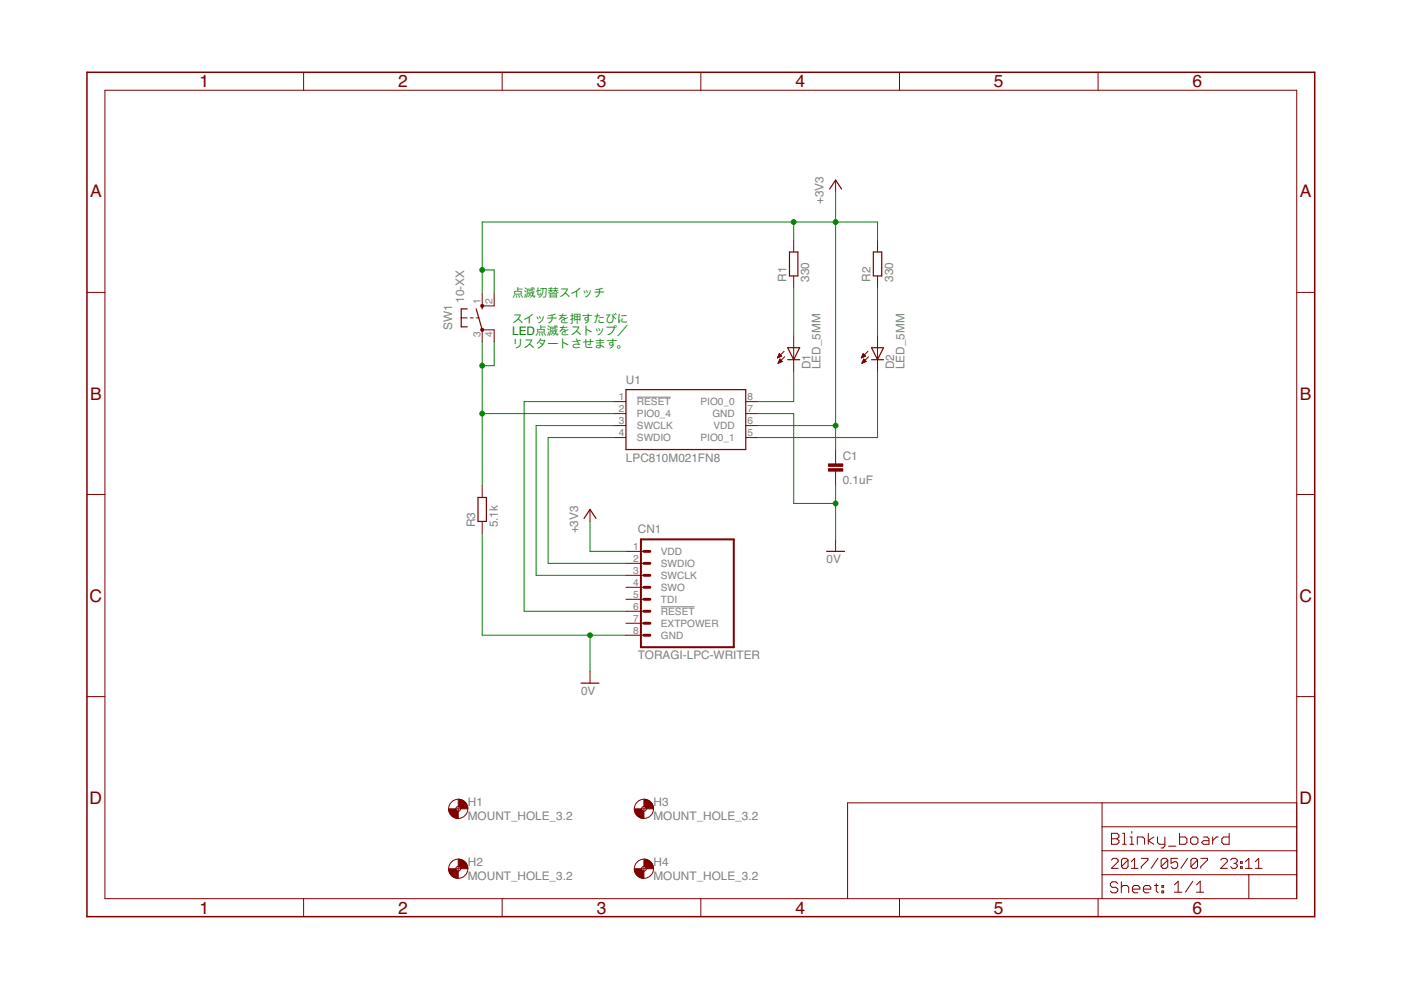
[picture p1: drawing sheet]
<?xml version="1.0" encoding="utf-8"?>
<!DOCTYPE eagle SYSTEM "eagle.dtd">
<eagle version="7.5.0">
<drawing>
<settings>
<setting alwaysvectorfont="no"/>
<setting verticaltext="up"/>
</settings>
<grid distance="50" unitdist="mil" unit="mil" style="lines" multiple="1" display="no" altdistance="0.01" altunitdist="inch" altunit="inch"/>
<schematic xreflabel="%F%N/%S.%C%R" xrefpart="/%S.%C%R">
<libraries>
<library name="Generic">
<symbols>
<symbol name="A4L-LOC">
<wire x1="256.54" y1="3.81" x2="256.54" y2="8.89" width="0.1016" layer="94"/>
<wire x1="256.54" y1="8.89" x2="256.54" y2="13.97" width="0.1016" layer="94"/>
<wire x1="256.54" y1="13.97" x2="256.54" y2="19.05" width="0.1016" layer="94"/>
<wire x1="256.54" y1="19.05" x2="256.54" y2="24.13" width="0.1016" layer="94"/>
<wire x1="161.29" y1="3.81" x2="161.29" y2="24.13" width="0.1016" layer="94"/>
<wire x1="161.29" y1="24.13" x2="215.265" y2="24.13" width="0.1016" layer="94"/>
<wire x1="215.265" y1="24.13" x2="256.54" y2="24.13" width="0.1016" layer="94"/>
<wire x1="246.38" y1="3.81" x2="246.38" y2="8.89" width="0.1016" layer="94"/>
<wire x1="246.38" y1="8.89" x2="256.54" y2="8.89" width="0.1016" layer="94"/>
<wire x1="246.38" y1="8.89" x2="215.265" y2="8.89" width="0.1016" layer="94"/>
<wire x1="215.265" y1="8.89" x2="215.265" y2="3.81" width="0.1016" layer="94"/>
<wire x1="215.265" y1="8.89" x2="215.265" y2="13.97" width="0.1016" layer="94"/>
<wire x1="215.265" y1="13.97" x2="256.54" y2="13.97" width="0.1016" layer="94"/>
<wire x1="215.265" y1="13.97" x2="215.265" y2="19.05" width="0.1016" layer="94"/>
<wire x1="215.265" y1="19.05" x2="256.54" y2="19.05" width="0.1016" layer="94"/>
<wire x1="215.265" y1="19.05" x2="215.265" y2="24.13" width="0.1016" layer="94"/>
<text x="217.17" y="15.24" size="2.54" layer="94" font="vector">&gt;DRAWING_NAME</text>
<text x="217.17" y="10.16" size="2.286" layer="94" font="vector">&gt;LAST_DATE_TIME</text>
<text x="230.505" y="5.08" size="2.54" layer="94" font="vector">&gt;SHEET</text>
<text x="216.916" y="4.953" size="2.54" layer="94" font="vector">Sheet:</text>
<frame x1="0" y1="0" x2="260.35" y2="179.07" columns="6" rows="4" layer="94"/>
</symbol>
<symbol name="MOUNT_HOLE">
<wire x1="0" y1="1.27" x2="1.27" y2="0" width="1.524" layer="94" curve="-90" cap="flat"/>
<wire x1="-1.27" y1="0" x2="0" y2="-1.27" width="1.524" layer="94" curve="90" cap="flat"/>
<wire x1="-0.508" y1="0" x2="0.508" y2="0" width="0.0508" layer="94"/>
<wire x1="0" y1="0.508" x2="0" y2="-0.508" width="0.0508" layer="94"/>
<circle x="0" y="0" radius="2.032" width="0.0508" layer="94"/>
<circle x="0" y="0" radius="0.508" width="0.0508" layer="94"/>
<text x="2.032" y="0.5842" size="1.778" layer="95">&gt;NAME</text>
<text x="2.032" y="-2.4638" size="1.778" layer="96">&gt;VALUE</text>
</symbol>
</symbols>
<devicesets>
<deviceset name="A4L-LOC" prefix="FRAME">
<gates>
<gate name="G$1" symbol="A4L-LOC" x="0" y="0"/>
</gates>
<devices>
<device name="">
<technologies>
<technology name=""/>
</technologies>
</device>
</devices>
</deviceset>
<deviceset name="MOUNT_HOLE" prefix="H">
<gates>
<gate name="G$1" symbol="MOUNT_HOLE" x="0" y="0"/>
</gates>
<devices>
<device name="_3.2" package="3,2">
<technologies>
<technology name=""/>
</technologies>
</device>
</devices>
</deviceset>
</devicesets>
</library>
<library name="PartsForProto">
<symbols>
<symbol name="TORAGI-LPC-WRITER">
<wire x1="22.86" y1="-20.32" x2="3.175" y2="-20.32" width="0.4064" layer="94"/>
<wire x1="3.81" y1="-15.24" x2="5.08" y2="-15.24" width="0.6096" layer="94"/>
<wire x1="3.81" y1="-17.78" x2="5.08" y2="-17.78" width="0.6096" layer="94"/>
<wire x1="3.81" y1="-10.16" x2="5.08" y2="-10.16" width="0.6096" layer="94"/>
<wire x1="3.81" y1="-12.7" x2="5.08" y2="-12.7" width="0.6096" layer="94"/>
<wire x1="3.175" y1="2.54" x2="3.175" y2="-20.32" width="0.4064" layer="94"/>
<wire x1="22.86" y1="-20.32" x2="22.86" y2="2.54" width="0.4064" layer="94"/>
<wire x1="3.175" y1="2.54" x2="22.86" y2="2.54" width="0.4064" layer="94"/>
<text x="2.54" y="-22.86" size="1.778" layer="96">&gt;VALUE</text>
<pin name="VDD" x="0" y="0" length="middle" direction="pas" swaplevel="1"/>
<pin name="GND" x="0" y="-17.78" length="middle" direction="pas" swaplevel="1"/>
<pin name="EXTPOWER" x="0" y="-15.24" length="middle" swaplevel="1"/>
<pin name="!RESET!" x="0" y="-12.7" length="middle" swaplevel="1"/>
<text x="2.54" y="3.81" size="1.778" layer="95">&gt;NAME</text>
<wire x1="3.81" y1="-7.62" x2="5.08" y2="-7.62" width="0.6096" layer="94"/>
<wire x1="3.81" y1="-5.08" x2="5.08" y2="-5.08" width="0.6096" layer="94"/>
<wire x1="3.81" y1="-2.54" x2="5.08" y2="-2.54" width="0.6096" layer="94"/>
<wire x1="3.81" y1="0" x2="5.08" y2="0" width="0.6096" layer="94"/>
<pin name="SWO" x="0" y="-7.62" length="middle" swaplevel="1"/>
<pin name="SWCLK" x="0" y="-5.08" length="middle" swaplevel="1"/>
<pin name="SWDIO" x="0" y="-2.54" length="middle" swaplevel="1"/>
<pin name="TDI" x="0" y="-10.16" length="middle" swaplevel="1"/>
</symbol>
</symbols>
<devicesets>
<deviceset name="TORAGI-LPC-WRITER" prefix="CN">
<gates>
<gate name="G$1" symbol="TORAGI-LPC-WRITER" x="0" y="0"/>
</gates>
<devices>
<device name="" package="TORAGI-LPC-WRITER">
<connects>
<connect gate="G$1" pin="!RESET!" pad="6"/>
<connect gate="G$1" pin="EXTPOWER" pad="7"/>
<connect gate="G$1" pin="GND" pad="8"/>
<connect gate="G$1" pin="SWCLK" pad="3"/>
<connect gate="G$1" pin="SWDIO" pad="2"/>
<connect gate="G$1" pin="SWO" pad="4"/>
<connect gate="G$1" pin="TDI" pad="5"/>
<connect gate="G$1" pin="VDD" pad="1"/>
</connects>
<technologies>
<technology name=""/>
</technologies>
</device>
</devices>
</deviceset>
</devicesets>
</library>
<library name="Supply">
<symbols>
<symbol name="+3V3">
<wire x1="1.27" y1="-1.905" x2="0" y2="0" width="0.254" layer="94"/>
<wire x1="0" y1="0" x2="-1.27" y2="-1.905" width="0.254" layer="94"/>
<text x="-2.54" y="-5.08" size="1.778" layer="96" rot="R90">&gt;VALUE</text>
<pin name="+3V3" x="0" y="-2.54" visible="off" length="short" direction="sup" rot="R90"/>
</symbol>
<symbol name="0V">
<wire x1="-1.905" y1="0" x2="1.905" y2="0" width="0.254" layer="94"/>
<text x="-1.905" y="-2.54" size="1.778" layer="96">&gt;VALUE</text>
<pin name="0V" x="0" y="2.54" visible="off" length="short" direction="sup" rot="R270"/>
</symbol>
</symbols>
<devicesets>
<deviceset name="+3V3" prefix="+3V3">
<gates>
<gate name="G$1" symbol="+3V3" x="0" y="0"/>
</gates>
<devices>
<device name="">
<technologies>
<technology name=""/>
</technologies>
</device>
</devices>
</deviceset>
<deviceset name="0V" prefix="GND">
<gates>
<gate name="1" symbol="0V" x="0" y="0"/>
</gates>
<devices>
<device name="">
<technologies>
<technology name=""/>
</technologies>
</device>
</devices>
</deviceset>
</devicesets>
</library>
<library name="Parts">
<symbols>
<symbol name="LED">
<wire x1="1.27" y1="0" x2="0" y2="-2.54" width="0.254" layer="94"/>
<wire x1="0" y1="-2.54" x2="-1.27" y2="0" width="0.254" layer="94"/>
<wire x1="1.27" y1="-2.54" x2="0" y2="-2.54" width="0.254" layer="94"/>
<wire x1="0" y1="-2.54" x2="-1.27" y2="-2.54" width="0.254" layer="94"/>
<wire x1="1.27" y1="0" x2="0" y2="0" width="0.254" layer="94"/>
<wire x1="0" y1="0" x2="-1.27" y2="0" width="0.254" layer="94"/>
<wire x1="0" y1="0" x2="0" y2="-2.54" width="0.1524" layer="94"/>
<wire x1="-2.032" y1="-0.762" x2="-3.429" y2="-2.159" width="0.1524" layer="94"/>
<wire x1="-1.905" y1="-1.905" x2="-3.302" y2="-3.302" width="0.1524" layer="94"/>
<text x="3.556" y="-4.572" size="1.778" layer="95" rot="R90">&gt;NAME</text>
<text x="5.715" y="-4.572" size="1.778" layer="96" rot="R90">&gt;VALUE</text>
<pin name="C" x="0" y="-5.08" visible="off" length="short" direction="pas" rot="R90"/>
<pin name="A" x="0" y="2.54" visible="off" length="short" direction="pas" rot="R270"/>
<polygon width="0.1524" layer="94">
<vertex x="-3.429" y="-2.159"/>
<vertex x="-3.048" y="-1.27"/>
<vertex x="-2.54" y="-1.778"/>
</polygon>
<polygon width="0.1524" layer="94">
<vertex x="-3.302" y="-3.302"/>
<vertex x="-2.921" y="-2.413"/>
<vertex x="-2.413" y="-2.921"/>
</polygon>
</symbol>
<symbol name="RESISTOR">
<wire x1="2.54" y1="-0.889" x2="7.62" y2="-0.889" width="0.254" layer="94"/>
<wire x1="7.62" y1="0.889" x2="2.54" y2="0.889" width="0.254" layer="94"/>
<wire x1="7.62" y1="-0.889" x2="7.62" y2="0.889" width="0.254" layer="94"/>
<wire x1="2.54" y1="-0.889" x2="2.54" y2="0.889" width="0.254" layer="94"/>
<text x="1.27" y="1.4986" size="1.778" layer="95">&gt;NAME</text>
<text x="1.27" y="-3.302" size="1.778" layer="96">&gt;VALUE</text>
<pin name="2" x="10.16" y="0" visible="off" length="short" direction="pas" swaplevel="1" rot="R180"/>
<pin name="1" x="0" y="0" visible="off" length="short" direction="pas" swaplevel="1"/>
</symbol>
<symbol name="CAP">
<wire x1="0" y1="-2.54" x2="0" y2="-3.048" width="0.1524" layer="94"/>
<wire x1="0" y1="-5.08" x2="0" y2="-4.572" width="0.1524" layer="94"/>
<text x="1.524" y="-2.159" size="1.778" layer="95">&gt;NAME</text>
<text x="1.524" y="-7.239" size="1.778" layer="96">&gt;VALUE</text>
<rectangle x1="-1.524" y1="-4.572" x2="1.524" y2="-4.064" layer="94"/>
<rectangle x1="-1.524" y1="-3.556" x2="1.524" y2="-3.048" layer="94"/>
<pin name="1" x="0" y="0" visible="off" length="short" direction="pas" swaplevel="1" rot="R270"/>
<pin name="2" x="0" y="-7.62" visible="off" length="short" direction="pas" swaplevel="1" rot="R90"/>
</symbol>
<symbol name="LPC810">
<wire x1="2.54" y1="2.54" x2="27.94" y2="2.54" width="0.254" layer="94"/>
<wire x1="27.94" y1="2.54" x2="27.94" y2="-10.16" width="0.254" layer="94"/>
<wire x1="27.94" y1="-10.16" x2="2.54" y2="-10.16" width="0.254" layer="94"/>
<wire x1="2.54" y1="-10.16" x2="2.54" y2="2.54" width="0.254" layer="94"/>
<text x="2.54" y="3.81" size="1.778" layer="95">&gt;NAME</text>
<text x="2.54" y="-12.7" size="1.778" layer="96">&gt;VALUE</text>
<pin name="PIO0_4" x="0" y="-2.54" length="short"/>
<pin name="VDD" x="30.48" y="-5.08" length="short" direction="pas" rot="R180"/>
<pin name="GND" x="30.48" y="-2.54" length="short" direction="pas" rot="R180"/>
<pin name="SWCLK" x="0" y="-5.08" length="short"/>
<pin name="PIO0_1" x="30.48" y="-7.62" length="short" rot="R180"/>
<pin name="SWDIO" x="0" y="-7.62" length="short"/>
<pin name="!RESET!" x="0" y="0" length="short"/>
<pin name="PIO0_0" x="30.48" y="0" length="short" rot="R180"/>
</symbol>
<symbol name="TS2">
<wire x1="0" y1="1.905" x2="0" y2="2.54" width="0.254" layer="94"/>
<wire x1="-4.445" y1="1.905" x2="-3.175" y2="1.905" width="0.254" layer="94"/>
<wire x1="-4.445" y1="-1.905" x2="-3.175" y2="-1.905" width="0.254" layer="94"/>
<wire x1="-4.445" y1="1.905" x2="-4.445" y2="0" width="0.254" layer="94"/>
<wire x1="-4.445" y1="0" x2="-4.445" y2="-1.905" width="0.254" layer="94"/>
<wire x1="-2.54" y1="0" x2="-1.905" y2="0" width="0.1524" layer="94"/>
<wire x1="-1.27" y1="0" x2="-0.635" y2="0" width="0.1524" layer="94"/>
<wire x1="-4.445" y1="0" x2="-3.175" y2="0" width="0.1524" layer="94"/>
<wire x1="2.54" y1="2.54" x2="0" y2="2.54" width="0.1524" layer="94"/>
<wire x1="2.54" y1="-2.54" x2="0" y2="-2.54" width="0.1524" layer="94"/>
<wire x1="0" y1="-2.54" x2="-1.27" y2="1.905" width="0.254" layer="94"/>
<circle x="0" y="-2.54" radius="0.127" width="0.4064" layer="94"/>
<circle x="0" y="2.54" radius="0.127" width="0.4064" layer="94"/>
<text x="-6.35" y="-2.54" size="1.778" layer="95" rot="R90">&gt;NAME</text>
<text x="-3.81" y="3.175" size="1.778" layer="96" rot="R90">&gt;VALUE</text>
<pin name="P" x="0" y="-5.08" visible="pad" length="short" direction="pas" swaplevel="2" rot="R90"/>
<pin name="S" x="0" y="5.08" visible="pad" length="short" direction="pas" swaplevel="1" rot="R270"/>
<pin name="S1" x="2.54" y="5.08" visible="pad" length="short" direction="pas" swaplevel="1" rot="R270"/>
<pin name="P1" x="2.54" y="-5.08" visible="pad" length="short" direction="pas" swaplevel="2" rot="R90"/>
</symbol>
</symbols>
<devicesets>
<deviceset name="LED" prefix="D">
<gates>
<gate name="G$1" symbol="LED" x="0" y="-2.54"/>
</gates>
<devices>
<device name="_5MM" package="LED5MM">
<connects>
<connect gate="G$1" pin="A" pad="A"/>
<connect gate="G$1" pin="C" pad="K"/>
</connects>
<technologies>
<technology name=""/>
</technologies>
</device>
</devices>
</deviceset>
<deviceset name="RESISTOR" prefix="R" uservalue="yes">
<gates>
<gate name="G$1" symbol="RESISTOR" x="0" y="0"/>
</gates>
<devices>
<device name="_0805" package="SMD_2012">
<connects>
<connect gate="G$1" pin="1" pad="1"/>
<connect gate="G$1" pin="2" pad="2"/>
</connects>
<technologies>
<technology name=""/>
</technologies>
</device>
<device name="_0603" package="SMD_1608">
<connects>
<connect gate="G$1" pin="1" pad="1"/>
<connect gate="G$1" pin="2" pad="2"/>
</connects>
<technologies>
<technology name=""/>
</technologies>
</device>
<device name="_600MIL" package="RESISTOR_0411_600MIL">
<connects>
<connect gate="G$1" pin="1" pad="1"/>
<connect gate="G$1" pin="2" pad="2"/>
</connects>
<technologies>
<technology name=""/>
</technologies>
</device>
<device name="_300MIL" package="RESISTOR_0207_300MIL">
<connects>
<connect gate="G$1" pin="1" pad="1"/>
<connect gate="G$1" pin="2" pad="2"/>
</connects>
<technologies>
<technology name=""/>
</technologies>
</device>
<device name="_200MIL" package="RESISTOR_0204_200MIL">
<connects>
<connect gate="G$1" pin="1" pad="1"/>
<connect gate="G$1" pin="2" pad="2"/>
</connects>
<technologies>
<technology name=""/>
</technologies>
</device>
</devices>
</deviceset>
<deviceset name="CAP" prefix="C" uservalue="yes">
<gates>
<gate name="G$1" symbol="CAP" x="0" y="0"/>
</gates>
<devices>
<device name="_0805" package="SMD_2012">
<connects>
<connect gate="G$1" pin="1" pad="1"/>
<connect gate="G$1" pin="2" pad="2"/>
</connects>
<technologies>
<technology name=""/>
</technologies>
</device>
<device name="_0603" package="SMD_1608">
<connects>
<connect gate="G$1" pin="1" pad="1"/>
<connect gate="G$1" pin="2" pad="2"/>
</connects>
<technologies>
<technology name=""/>
</technologies>
</device>
<device name="_100MIL" package="CAP_100MIL">
<connects>
<connect gate="G$1" pin="1" pad="1"/>
<connect gate="G$1" pin="2" pad="2"/>
</connects>
<technologies>
<technology name=""/>
</technologies>
</device>
<device name="_200MIL" package="CAP_200MIL">
<connects>
<connect gate="G$1" pin="1" pad="1"/>
<connect gate="G$1" pin="2" pad="2"/>
</connects>
<technologies>
<technology name=""/>
</technologies>
</device>
</devices>
</deviceset>
<deviceset name="LPC810" prefix="U">
<gates>
<gate name="G$1" symbol="LPC810" x="0" y="0"/>
</gates>
<devices>
<device name="M021FN8" package="DIL08">
<connects>
<connect gate="G$1" pin="!RESET!" pad="1"/>
<connect gate="G$1" pin="GND" pad="7"/>
<connect gate="G$1" pin="PIO0_0" pad="8"/>
<connect gate="G$1" pin="PIO0_1" pad="5"/>
<connect gate="G$1" pin="PIO0_4" pad="2"/>
<connect gate="G$1" pin="SWCLK" pad="3"/>
<connect gate="G$1" pin="SWDIO" pad="4"/>
<connect gate="G$1" pin="VDD" pad="6"/>
</connects>
<technologies>
<technology name=""/>
</technologies>
</device>
</devices>
</deviceset>
<deviceset name="10-XX" prefix="SW">
<gates>
<gate name="1" symbol="TS2" x="0" y="0"/>
</gates>
<devices>
<device name="" package="B3F-10XX">
<connects>
<connect gate="1" pin="P" pad="3"/>
<connect gate="1" pin="P1" pad="4"/>
<connect gate="1" pin="S" pad="1"/>
<connect gate="1" pin="S1" pad="2"/>
</connects>
<technologies>
<technology name=""/>
</technologies>
</device>
</devices>
</deviceset>
</devicesets>
</library>
</libraries>
<attributes>
</attributes>
<variantdefs>
</variantdefs>
<classes>
<class number="0" name="default" width="0" drill="0">
</class>
</classes>
<parts>
<part name="FRAME1" library="Generic" deviceset="A4L-LOC" device=""/>
<part name="H1" library="Generic" deviceset="MOUNT_HOLE" device="_3.2"/>
<part name="H2" library="Generic" deviceset="MOUNT_HOLE" device="_3.2"/>
<part name="H3" library="Generic" deviceset="MOUNT_HOLE" device="_3.2"/>
<part name="H4" library="Generic" deviceset="MOUNT_HOLE" device="_3.2"/>
<part name="CN1" library="PartsForProto" deviceset="TORAGI-LPC-WRITER" device=""/>
<part name="+3V1" library="Supply" deviceset="+3V3" device=""/>
<part name="GND1" library="Supply" deviceset="0V" device=""/>
<part name="D2" library="Parts" deviceset="LED" device="_5MM"/>
<part name="D1" library="Parts" deviceset="LED" device="_5MM"/>
<part name="R1" library="Parts" deviceset="RESISTOR" device="_200MIL" value="330"/>
<part name="R2" library="Parts" deviceset="RESISTOR" device="_200MIL" value="330"/>
<part name="+3V2" library="Supply" deviceset="+3V3" device=""/>
<part name="C1" library="Parts" deviceset="CAP" device="_100MIL" value="0.1uF"/>
<part name="U1" library="Parts" deviceset="LPC810" device="M021FN8"/>
<part name="GND2" library="Supply" deviceset="0V" device=""/>
<part name="SW1" library="Parts" deviceset="10-XX" device=""/>
<part name="R3" library="Parts" deviceset="RESISTOR" device="_200MIL" value="5.1k"/>
</parts>
<sheets>
<sheet>
<plain>
<text x="90.17" y="120.65" size="1.778" layer="91">点滅切替スイッチ

スイッチを押すたびに
LED点滅をストップ／
リスタートさせます。</text>
</plain>
<instances>
<instance part="FRAME1" gate="G$1" x="0" y="0"/>
<instance part="H1" gate="G$1" x="78.74" y="22.86"/>
<instance part="H2" gate="G$1" x="78.74" y="10.16"/>
<instance part="H3" gate="G$1" x="118.11" y="22.86"/>
<instance part="H4" gate="G$1" x="118.11" y="10.16"/>
<instance part="CN1" gate="G$1" x="114.3" y="77.47"/>
<instance part="+3V1" gate="G$1" x="106.68" y="86.36"/>
<instance part="GND1" gate="1" x="106.68" y="49.53"/>
<instance part="D2" gate="G$1" x="167.64" y="120.65"/>
<instance part="D1" gate="G$1" x="149.86" y="120.65"/>
<instance part="R1" gate="G$1" x="149.86" y="133.35" rot="R90"/>
<instance part="R2" gate="G$1" x="167.64" y="133.35" rot="R90"/>
<instance part="+3V2" gate="G$1" x="158.75" y="156.21"/>
<instance part="C1" gate="G$1" x="158.75" y="99.06"/>
<instance part="U1" gate="G$1" x="111.76" y="109.22"/>
<instance part="GND2" gate="1" x="158.75" y="77.47"/>
<instance part="SW1" gate="1" x="83.82" y="127"/>
<instance part="R3" gate="G$1" x="83.82" y="81.28" rot="R90"/>
</instances>
<busses>
</busses>
<nets>
<net name="0V" class="0">
<segment>
<pinref part="CN1" gate="G$1" pin="GND"/>
<pinref part="GND1" gate="1" pin="0V"/>
<wire x1="114.3" y1="59.69" x2="106.68" y2="59.69" width="0.1524" layer="91"/>
<wire x1="106.68" y1="59.69" x2="106.68" y2="52.07" width="0.1524" layer="91"/>
<pinref part="R3" gate="G$1" pin="1"/>
<wire x1="83.82" y1="81.28" x2="83.82" y2="59.69" width="0.1524" layer="91"/>
<wire x1="83.82" y1="59.69" x2="106.68" y2="59.69" width="0.1524" layer="91"/>
<junction x="106.68" y="59.69"/>
</segment>
<segment>
<pinref part="U1" gate="G$1" pin="GND"/>
<wire x1="142.24" y1="106.68" x2="149.86" y2="106.68" width="0.1524" layer="91"/>
<wire x1="149.86" y1="106.68" x2="149.86" y2="87.63" width="0.1524" layer="91"/>
<pinref part="C1" gate="G$1" pin="2"/>
<wire x1="158.75" y1="91.44" x2="158.75" y2="87.63" width="0.1524" layer="91"/>
<wire x1="158.75" y1="87.63" x2="149.86" y2="87.63" width="0.1524" layer="91"/>
<pinref part="GND2" gate="1" pin="0V"/>
<wire x1="158.75" y1="87.63" x2="158.75" y2="80.01" width="0.1524" layer="91"/>
<junction x="158.75" y="87.63"/>
</segment>
</net>
<net name="+3V3" class="0">
<segment>
<pinref part="CN1" gate="G$1" pin="VDD"/>
<pinref part="+3V1" gate="G$1" pin="+3V3"/>
<wire x1="114.3" y1="77.47" x2="106.68" y2="77.47" width="0.1524" layer="91"/>
<wire x1="106.68" y1="77.47" x2="106.68" y2="83.82" width="0.1524" layer="91"/>
</segment>
<segment>
<pinref part="R1" gate="G$1" pin="2"/>
<wire x1="149.86" y1="143.51" x2="149.86" y2="147.32" width="0.1524" layer="91"/>
<wire x1="149.86" y1="147.32" x2="158.75" y2="147.32" width="0.1524" layer="91"/>
<pinref part="R2" gate="G$1" pin="2"/>
<wire x1="158.75" y1="147.32" x2="167.64" y2="147.32" width="0.1524" layer="91"/>
<wire x1="167.64" y1="147.32" x2="167.64" y2="143.51" width="0.1524" layer="91"/>
<pinref part="+3V2" gate="G$1" pin="+3V3"/>
<wire x1="158.75" y1="153.67" x2="158.75" y2="147.32" width="0.1524" layer="91"/>
<junction x="158.75" y="147.32"/>
<pinref part="C1" gate="G$1" pin="1"/>
<wire x1="158.75" y1="99.06" x2="158.75" y2="104.14" width="0.1524" layer="91"/>
<pinref part="U1" gate="G$1" pin="VDD"/>
<wire x1="158.75" y1="104.14" x2="142.24" y2="104.14" width="0.1524" layer="91"/>
<wire x1="158.75" y1="104.14" x2="158.75" y2="147.32" width="0.1524" layer="91"/>
<junction x="158.75" y="104.14"/>
<pinref part="SW1" gate="1" pin="S"/>
<wire x1="83.82" y1="132.08" x2="83.82" y2="137.16" width="0.1524" layer="91"/>
<wire x1="83.82" y1="137.16" x2="83.82" y2="147.32" width="0.1524" layer="91"/>
<wire x1="83.82" y1="147.32" x2="149.86" y2="147.32" width="0.1524" layer="91"/>
<junction x="149.86" y="147.32"/>
<pinref part="SW1" gate="1" pin="S1"/>
<wire x1="86.36" y1="132.08" x2="86.36" y2="137.16" width="0.1524" layer="91"/>
<wire x1="86.36" y1="137.16" x2="83.82" y2="137.16" width="0.1524" layer="91"/>
<junction x="83.82" y="137.16"/>
</segment>
</net>
<net name="N$2" class="0">
<segment>
<pinref part="R2" gate="G$1" pin="1"/>
<pinref part="D2" gate="G$1" pin="A"/>
<wire x1="167.64" y1="133.35" x2="167.64" y2="123.19" width="0.1524" layer="91"/>
</segment>
</net>
<net name="N$1" class="0">
<segment>
<pinref part="R1" gate="G$1" pin="1"/>
<pinref part="D1" gate="G$1" pin="A"/>
<wire x1="149.86" y1="133.35" x2="149.86" y2="123.19" width="0.1524" layer="91"/>
</segment>
</net>
<net name="N$5" class="0">
<segment>
<pinref part="U1" gate="G$1" pin="PIO0_1"/>
<wire x1="142.24" y1="101.6" x2="167.64" y2="101.6" width="0.1524" layer="91"/>
<pinref part="D2" gate="G$1" pin="C"/>
<wire x1="167.64" y1="101.6" x2="167.64" y2="115.57" width="0.1524" layer="91"/>
</segment>
</net>
<net name="N$6" class="0">
<segment>
<pinref part="U1" gate="G$1" pin="PIO0_0"/>
<pinref part="D1" gate="G$1" pin="C"/>
<wire x1="142.24" y1="109.22" x2="149.86" y2="109.22" width="0.1524" layer="91"/>
<wire x1="149.86" y1="109.22" x2="149.86" y2="115.57" width="0.1524" layer="91"/>
</segment>
</net>
<net name="N$3" class="0">
<segment>
<pinref part="U1" gate="G$1" pin="!RESET!"/>
<wire x1="111.76" y1="109.22" x2="92.71" y2="109.22" width="0.1524" layer="91"/>
<wire x1="92.71" y1="109.22" x2="92.71" y2="64.77" width="0.1524" layer="91"/>
<pinref part="CN1" gate="G$1" pin="!RESET!"/>
<wire x1="92.71" y1="64.77" x2="114.3" y2="64.77" width="0.1524" layer="91"/>
</segment>
</net>
<net name="N$4" class="0">
<segment>
<pinref part="CN1" gate="G$1" pin="SWDIO"/>
<wire x1="114.3" y1="74.93" x2="97.79" y2="74.93" width="0.1524" layer="91"/>
<wire x1="97.79" y1="74.93" x2="97.79" y2="101.6" width="0.1524" layer="91"/>
<pinref part="U1" gate="G$1" pin="SWDIO"/>
<wire x1="97.79" y1="101.6" x2="111.76" y2="101.6" width="0.1524" layer="91"/>
</segment>
</net>
<net name="N$7" class="0">
<segment>
<pinref part="U1" gate="G$1" pin="SWCLK"/>
<wire x1="111.76" y1="104.14" x2="95.25" y2="104.14" width="0.1524" layer="91"/>
<wire x1="95.25" y1="104.14" x2="95.25" y2="72.39" width="0.1524" layer="91"/>
<pinref part="CN1" gate="G$1" pin="SWCLK"/>
<wire x1="95.25" y1="72.39" x2="114.3" y2="72.39" width="0.1524" layer="91"/>
</segment>
</net>
<net name="N$10" class="0">
<segment>
<pinref part="SW1" gate="1" pin="P"/>
<wire x1="83.82" y1="121.92" x2="83.82" y2="116.84" width="0.1524" layer="91"/>
<pinref part="SW1" gate="1" pin="P1"/>
<wire x1="83.82" y1="116.84" x2="86.36" y2="116.84" width="0.1524" layer="91"/>
<wire x1="86.36" y1="116.84" x2="86.36" y2="121.92" width="0.1524" layer="91"/>
<pinref part="U1" gate="G$1" pin="PIO0_4"/>
<wire x1="111.76" y1="106.68" x2="83.82" y2="106.68" width="0.1524" layer="91"/>
<wire x1="83.82" y1="106.68" x2="83.82" y2="116.84" width="0.1524" layer="91"/>
<junction x="83.82" y="116.84"/>
<pinref part="R3" gate="G$1" pin="2"/>
<wire x1="83.82" y1="91.44" x2="83.82" y2="106.68" width="0.1524" layer="91"/>
<junction x="83.82" y="106.68"/>
</segment>
</net>
</nets>
</sheet>
</sheets>
</schematic>
</drawing>
<compatibility>
<note version="6.3" minversion="6.2.2" severity="warning">
Since Version 6.2.2 text objects can contain more than one line,
which will not be processed correctly with this version.
</note>
</compatibility>
</eagle>
